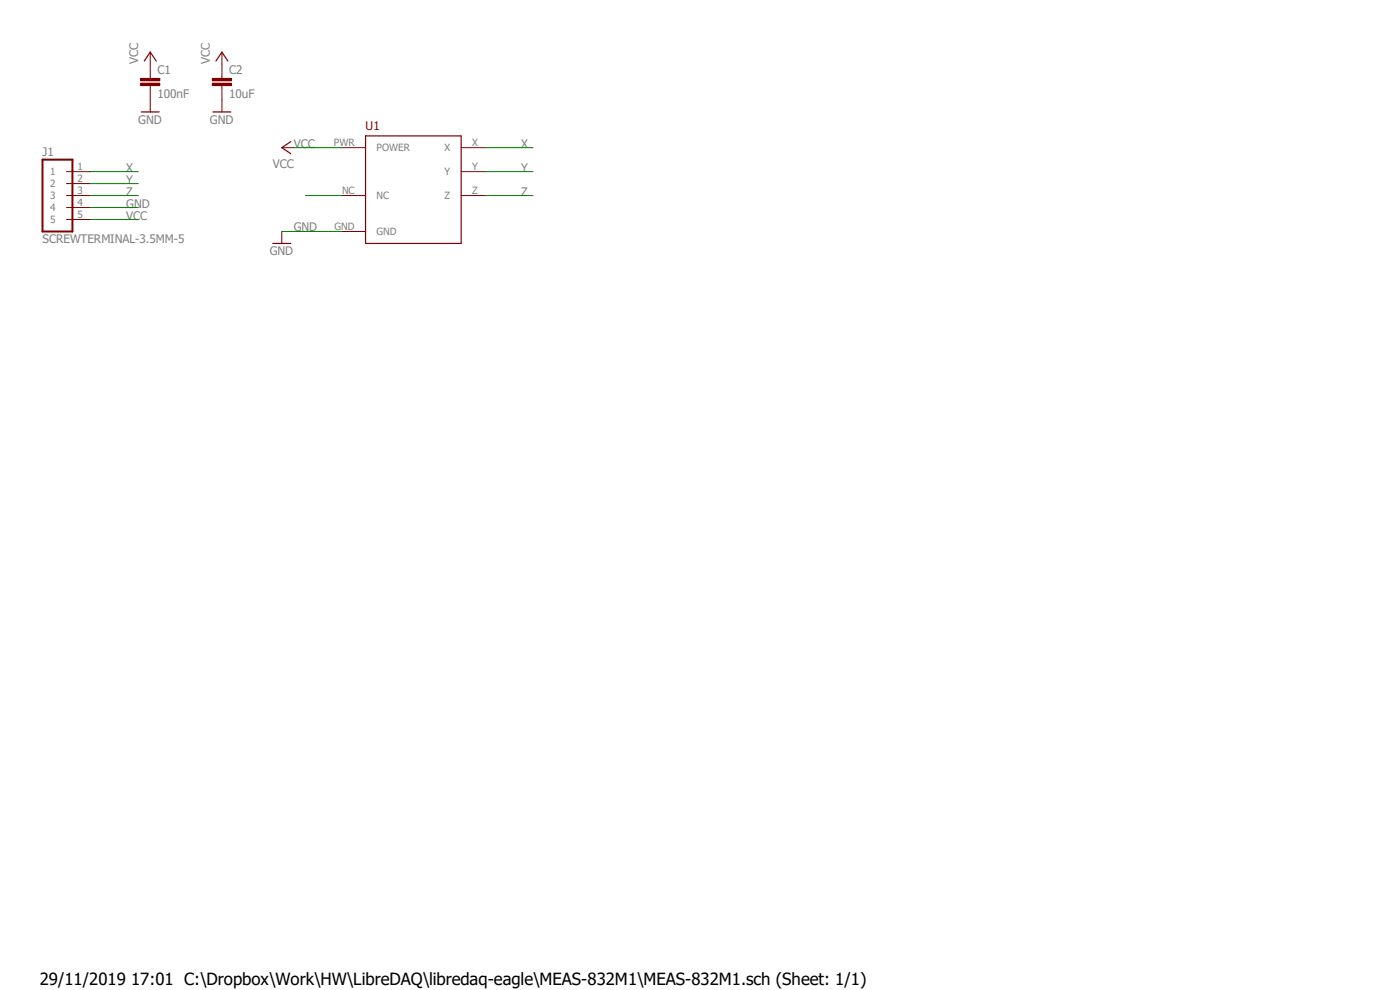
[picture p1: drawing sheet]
<?xml version="1.0" encoding="utf-8"?>
<!DOCTYPE eagle SYSTEM "eagle.dtd">
<!--
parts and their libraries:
libredaq-comps: Jose-Luis Blanco (C) 2015
-->
<eagle version="7.5.0">
<drawing>
<settings>
<setting alwaysvectorfont="no"/>
<setting verticaltext="up"/>
</settings>
<grid distance="0.1" unitdist="inch" unit="inch" style="lines" multiple="1" display="no" altdistance="0.01" altunitdist="inch" altunit="inch"/>
<schematic xreflabel="%F%N/%S.%C%R" xrefpart="/%S.%C%R">
<libraries>
<library name="libredaq-comps">
<symbols>
<symbol name="MEAS-832M1">
<wire x1="-38.1" y1="12.7" x2="-17.78" y2="12.7" width="0.254" layer="94"/>
<wire x1="-17.78" y1="12.7" x2="-17.78" y2="-10.16" width="0.254" layer="94"/>
<wire x1="-17.78" y1="-10.16" x2="-38.1" y2="-10.16" width="0.254" layer="94"/>
<wire x1="-38.1" y1="-10.16" x2="-38.1" y2="12.7" width="0.254" layer="94"/>
<pin name="POWER" x="-43.18" y="10.16" length="middle"/>
<pin name="GND" x="-43.18" y="-7.62" length="middle"/>
<pin name="NC" x="-43.18" y="0" length="middle"/>
<pin name="X" x="-12.7" y="10.16" length="middle" rot="R180"/>
<pin name="Y" x="-12.7" y="5.08" length="middle" rot="R180"/>
<pin name="Z" x="-12.7" y="0" length="middle" rot="R180"/>
<text x="-38.1" y="13.97" size="1.778" layer="94">&gt;NAME</text>
</symbol>
<symbol name="BLOCK-TERMINAL-5">
<wire x1="3.81" y1="-10.16" x2="-2.54" y2="-10.16" width="0.4064" layer="94"/>
<wire x1="-2.54" y1="5.08" x2="-2.54" y2="-10.16" width="0.4064" layer="94"/>
<wire x1="3.81" y1="-10.16" x2="3.81" y2="5.08" width="0.4064" layer="94"/>
<wire x1="-2.54" y1="5.08" x2="3.81" y2="5.08" width="0.4064" layer="94"/>
<text x="-2.54" y="-12.7" size="1.778" layer="96">&gt;VALUE</text>
<text x="-2.54" y="5.842" size="1.778" layer="95">&gt;NAME</text>
<pin name="1" x="7.62" y="2.54" length="middle" rot="R180"/>
<pin name="2" x="7.62" y="0" length="middle" rot="R180"/>
<pin name="3" x="7.62" y="-2.54" length="middle" rot="R180"/>
<pin name="4" x="7.62" y="-5.08" length="middle" rot="R180"/>
<pin name="5" x="7.62" y="-7.62" length="middle" rot="R180"/>
</symbol>
</symbols>
<devicesets>
<deviceset name="MEAS-832M1">
<gates>
<gate name="G$1" symbol="MEAS-832M1" x="27.94" y="-2.54"/>
</gates>
<devices>
<device name="" package="MEAS-832M1">
<connects>
<connect gate="G$1" pin="GND" pad="GND"/>
<connect gate="G$1" pin="NC" pad="NC"/>
<connect gate="G$1" pin="POWER" pad="PWR"/>
<connect gate="G$1" pin="X" pad="X"/>
<connect gate="G$1" pin="Y" pad="Y"/>
<connect gate="G$1" pin="Z" pad="Z"/>
</connects>
<technologies>
<technology name=""/>
</technologies>
</device>
</devices>
</deviceset>
<deviceset name="SCREWTERMINAL-3.5MM-5" prefix="J">
<gates>
<gate name="G$1" symbol="BLOCK-TERMINAL-5" x="0" y="2.54"/>
</gates>
<devices>
<device name="" package="SCREWTERMINAL-3.5MM-5">
<connects>
<connect gate="G$1" pin="1" pad="1"/>
<connect gate="G$1" pin="2" pad="2"/>
<connect gate="G$1" pin="3" pad="3"/>
<connect gate="G$1" pin="4" pad="4"/>
<connect gate="G$1" pin="5" pad="5"/>
</connects>
<technologies>
<technology name=""/>
</technologies>
</device>
</devices>
</deviceset>
</devicesets>
</library>
<library name="rcl">
<symbols>
<symbol name="C-EU">
<wire x1="0" y1="0" x2="0" y2="-0.508" width="0.1524" layer="94"/>
<wire x1="0" y1="-2.54" x2="0" y2="-2.032" width="0.1524" layer="94"/>
<text x="1.524" y="0.381" size="1.778" layer="95">&gt;NAME</text>
<text x="1.524" y="-4.699" size="1.778" layer="96">&gt;VALUE</text>
<rectangle x1="-2.032" y1="-2.032" x2="2.032" y2="-1.524" layer="94"/>
<rectangle x1="-2.032" y1="-1.016" x2="2.032" y2="-0.508" layer="94"/>
<pin name="1" x="0" y="2.54" visible="off" length="short" direction="pas" swaplevel="1" rot="R270"/>
<pin name="2" x="0" y="-5.08" visible="off" length="short" direction="pas" swaplevel="1" rot="R90"/>
</symbol>
</symbols>
<devicesets>
<deviceset name="C-EU" prefix="C" uservalue="yes">
<gates>
<gate name="G$1" symbol="C-EU" x="0" y="0"/>
</gates>
<devices>
<device name="C0402" package="C0402">
<connects>
<connect gate="G$1" pin="1" pad="1"/>
<connect gate="G$1" pin="2" pad="2"/>
</connects>
<technologies>
<technology name=""/>
</technologies>
</device>
<device name="C0504" package="C0504">
<connects>
<connect gate="G$1" pin="1" pad="1"/>
<connect gate="G$1" pin="2" pad="2"/>
</connects>
<technologies>
<technology name=""/>
</technologies>
</device>
<device name="C0603" package="C0603">
<connects>
<connect gate="G$1" pin="1" pad="1"/>
<connect gate="G$1" pin="2" pad="2"/>
</connects>
<technologies>
<technology name=""/>
</technologies>
</device>
<device name="C0805" package="C0805">
<connects>
<connect gate="G$1" pin="1" pad="1"/>
<connect gate="G$1" pin="2" pad="2"/>
</connects>
<technologies>
<technology name=""/>
</technologies>
</device>
<device name="C1206" package="C1206">
<connects>
<connect gate="G$1" pin="1" pad="1"/>
<connect gate="G$1" pin="2" pad="2"/>
</connects>
<technologies>
<technology name=""/>
</technologies>
</device>
<device name="C1210" package="C1210">
<connects>
<connect gate="G$1" pin="1" pad="1"/>
<connect gate="G$1" pin="2" pad="2"/>
</connects>
<technologies>
<technology name=""/>
</technologies>
</device>
<device name="C1310" package="C1310">
<connects>
<connect gate="G$1" pin="1" pad="1"/>
<connect gate="G$1" pin="2" pad="2"/>
</connects>
<technologies>
<technology name=""/>
</technologies>
</device>
<device name="C1608" package="C1608">
<connects>
<connect gate="G$1" pin="1" pad="1"/>
<connect gate="G$1" pin="2" pad="2"/>
</connects>
<technologies>
<technology name=""/>
</technologies>
</device>
<device name="C1812" package="C1812">
<connects>
<connect gate="G$1" pin="1" pad="1"/>
<connect gate="G$1" pin="2" pad="2"/>
</connects>
<technologies>
<technology name=""/>
</technologies>
</device>
<device name="C1825" package="C1825">
<connects>
<connect gate="G$1" pin="1" pad="1"/>
<connect gate="G$1" pin="2" pad="2"/>
</connects>
<technologies>
<technology name=""/>
</technologies>
</device>
<device name="C2012" package="C2012">
<connects>
<connect gate="G$1" pin="1" pad="1"/>
<connect gate="G$1" pin="2" pad="2"/>
</connects>
<technologies>
<technology name=""/>
</technologies>
</device>
<device name="C3216" package="C3216">
<connects>
<connect gate="G$1" pin="1" pad="1"/>
<connect gate="G$1" pin="2" pad="2"/>
</connects>
<technologies>
<technology name=""/>
</technologies>
</device>
<device name="C3225" package="C3225">
<connects>
<connect gate="G$1" pin="1" pad="1"/>
<connect gate="G$1" pin="2" pad="2"/>
</connects>
<technologies>
<technology name=""/>
</technologies>
</device>
<device name="C4532" package="C4532">
<connects>
<connect gate="G$1" pin="1" pad="1"/>
<connect gate="G$1" pin="2" pad="2"/>
</connects>
<technologies>
<technology name=""/>
</technologies>
</device>
<device name="C4564" package="C4564">
<connects>
<connect gate="G$1" pin="1" pad="1"/>
<connect gate="G$1" pin="2" pad="2"/>
</connects>
<technologies>
<technology name=""/>
</technologies>
</device>
<device name="025-024X044" package="C025-024X044">
<connects>
<connect gate="G$1" pin="1" pad="1"/>
<connect gate="G$1" pin="2" pad="2"/>
</connects>
<technologies>
<technology name=""/>
</technologies>
</device>
<device name="025-025X050" package="C025-025X050">
<connects>
<connect gate="G$1" pin="1" pad="1"/>
<connect gate="G$1" pin="2" pad="2"/>
</connects>
<technologies>
<technology name=""/>
</technologies>
</device>
<device name="025-030X050" package="C025-030X050">
<connects>
<connect gate="G$1" pin="1" pad="1"/>
<connect gate="G$1" pin="2" pad="2"/>
</connects>
<technologies>
<technology name=""/>
</technologies>
</device>
<device name="025-040X050" package="C025-040X050">
<connects>
<connect gate="G$1" pin="1" pad="1"/>
<connect gate="G$1" pin="2" pad="2"/>
</connects>
<technologies>
<technology name=""/>
</technologies>
</device>
<device name="025-050X050" package="C025-050X050">
<connects>
<connect gate="G$1" pin="1" pad="1"/>
<connect gate="G$1" pin="2" pad="2"/>
</connects>
<technologies>
<technology name=""/>
</technologies>
</device>
<device name="025-060X050" package="C025-060X050">
<connects>
<connect gate="G$1" pin="1" pad="1"/>
<connect gate="G$1" pin="2" pad="2"/>
</connects>
<technologies>
<technology name=""/>
</technologies>
</device>
<device name="C025_050-024X070" package="C025_050-024X070">
<connects>
<connect gate="G$1" pin="1" pad="1"/>
<connect gate="G$1" pin="2" pad="2"/>
</connects>
<technologies>
<technology name=""/>
</technologies>
</device>
<device name="025_050-025X075" package="C025_050-025X075">
<connects>
<connect gate="G$1" pin="1" pad="1"/>
<connect gate="G$1" pin="2" pad="2"/>
</connects>
<technologies>
<technology name=""/>
</technologies>
</device>
<device name="025_050-035X075" package="C025_050-035X075">
<connects>
<connect gate="G$1" pin="1" pad="1"/>
<connect gate="G$1" pin="2" pad="2"/>
</connects>
<technologies>
<technology name=""/>
</technologies>
</device>
<device name="025_050-045X075" package="C025_050-045X075">
<connects>
<connect gate="G$1" pin="1" pad="1"/>
<connect gate="G$1" pin="2" pad="2"/>
</connects>
<technologies>
<technology name=""/>
</technologies>
</device>
<device name="025_050-055X075" package="C025_050-055X075">
<connects>
<connect gate="G$1" pin="1" pad="1"/>
<connect gate="G$1" pin="2" pad="2"/>
</connects>
<technologies>
<technology name=""/>
</technologies>
</device>
<device name="050-024X044" package="C050-024X044">
<connects>
<connect gate="G$1" pin="1" pad="1"/>
<connect gate="G$1" pin="2" pad="2"/>
</connects>
<technologies>
<technology name=""/>
</technologies>
</device>
<device name="050-025X075" package="C050-025X075">
<connects>
<connect gate="G$1" pin="1" pad="1"/>
<connect gate="G$1" pin="2" pad="2"/>
</connects>
<technologies>
<technology name=""/>
</technologies>
</device>
<device name="050-045X075" package="C050-045X075">
<connects>
<connect gate="G$1" pin="1" pad="1"/>
<connect gate="G$1" pin="2" pad="2"/>
</connects>
<technologies>
<technology name=""/>
</technologies>
</device>
<device name="050-030X075" package="C050-030X075">
<connects>
<connect gate="G$1" pin="1" pad="1"/>
<connect gate="G$1" pin="2" pad="2"/>
</connects>
<technologies>
<technology name=""/>
</technologies>
</device>
<device name="050-050X075" package="C050-050X075">
<connects>
<connect gate="G$1" pin="1" pad="1"/>
<connect gate="G$1" pin="2" pad="2"/>
</connects>
<technologies>
<technology name=""/>
</technologies>
</device>
<device name="050-055X075" package="C050-055X075">
<connects>
<connect gate="G$1" pin="1" pad="1"/>
<connect gate="G$1" pin="2" pad="2"/>
</connects>
<technologies>
<technology name=""/>
</technologies>
</device>
<device name="050-075X075" package="C050-075X075">
<connects>
<connect gate="G$1" pin="1" pad="1"/>
<connect gate="G$1" pin="2" pad="2"/>
</connects>
<technologies>
<technology name=""/>
</technologies>
</device>
<device name="050H075X075" package="C050H075X075">
<connects>
<connect gate="G$1" pin="1" pad="1"/>
<connect gate="G$1" pin="2" pad="2"/>
</connects>
<technologies>
<technology name=""/>
</technologies>
</device>
<device name="075-032X103" package="C075-032X103">
<connects>
<connect gate="G$1" pin="1" pad="1"/>
<connect gate="G$1" pin="2" pad="2"/>
</connects>
<technologies>
<technology name=""/>
</technologies>
</device>
<device name="075-042X103" package="C075-042X103">
<connects>
<connect gate="G$1" pin="1" pad="1"/>
<connect gate="G$1" pin="2" pad="2"/>
</connects>
<technologies>
<technology name=""/>
</technologies>
</device>
<device name="075-052X106" package="C075-052X106">
<connects>
<connect gate="G$1" pin="1" pad="1"/>
<connect gate="G$1" pin="2" pad="2"/>
</connects>
<technologies>
<technology name=""/>
</technologies>
</device>
<device name="102-043X133" package="C102-043X133">
<connects>
<connect gate="G$1" pin="1" pad="1"/>
<connect gate="G$1" pin="2" pad="2"/>
</connects>
<technologies>
<technology name=""/>
</technologies>
</device>
<device name="102-054X133" package="C102-054X133">
<connects>
<connect gate="G$1" pin="1" pad="1"/>
<connect gate="G$1" pin="2" pad="2"/>
</connects>
<technologies>
<technology name=""/>
</technologies>
</device>
<device name="102-064X133" package="C102-064X133">
<connects>
<connect gate="G$1" pin="1" pad="1"/>
<connect gate="G$1" pin="2" pad="2"/>
</connects>
<technologies>
<technology name=""/>
</technologies>
</device>
<device name="102_152-062X184" package="C102_152-062X184">
<connects>
<connect gate="G$1" pin="1" pad="1"/>
<connect gate="G$1" pin="2" pad="2"/>
</connects>
<technologies>
<technology name=""/>
</technologies>
</device>
<device name="150-054X183" package="C150-054X183">
<connects>
<connect gate="G$1" pin="1" pad="1"/>
<connect gate="G$1" pin="2" pad="2"/>
</connects>
<technologies>
<technology name=""/>
</technologies>
</device>
<device name="150-064X183" package="C150-064X183">
<connects>
<connect gate="G$1" pin="1" pad="1"/>
<connect gate="G$1" pin="2" pad="2"/>
</connects>
<technologies>
<technology name=""/>
</technologies>
</device>
<device name="150-072X183" package="C150-072X183">
<connects>
<connect gate="G$1" pin="1" pad="1"/>
<connect gate="G$1" pin="2" pad="2"/>
</connects>
<technologies>
<technology name=""/>
</technologies>
</device>
<device name="150-084X183" package="C150-084X183">
<connects>
<connect gate="G$1" pin="1" pad="1"/>
<connect gate="G$1" pin="2" pad="2"/>
</connects>
<technologies>
<technology name=""/>
</technologies>
</device>
<device name="150-091X182" package="C150-091X182">
<connects>
<connect gate="G$1" pin="1" pad="1"/>
<connect gate="G$1" pin="2" pad="2"/>
</connects>
<technologies>
<technology name=""/>
</technologies>
</device>
<device name="225-062X268" package="C225-062X268">
<connects>
<connect gate="G$1" pin="1" pad="1"/>
<connect gate="G$1" pin="2" pad="2"/>
</connects>
<technologies>
<technology name=""/>
</technologies>
</device>
<device name="225-074X268" package="C225-074X268">
<connects>
<connect gate="G$1" pin="1" pad="1"/>
<connect gate="G$1" pin="2" pad="2"/>
</connects>
<technologies>
<technology name=""/>
</technologies>
</device>
<device name="225-087X268" package="C225-087X268">
<connects>
<connect gate="G$1" pin="1" pad="1"/>
<connect gate="G$1" pin="2" pad="2"/>
</connects>
<technologies>
<technology name=""/>
</technologies>
</device>
<device name="225-108X268" package="C225-108X268">
<connects>
<connect gate="G$1" pin="1" pad="1"/>
<connect gate="G$1" pin="2" pad="2"/>
</connects>
<technologies>
<technology name=""/>
</technologies>
</device>
<device name="225-113X268" package="C225-113X268">
<connects>
<connect gate="G$1" pin="1" pad="1"/>
<connect gate="G$1" pin="2" pad="2"/>
</connects>
<technologies>
<technology name=""/>
</technologies>
</device>
<device name="275-093X316" package="C275-093X316">
<connects>
<connect gate="G$1" pin="1" pad="1"/>
<connect gate="G$1" pin="2" pad="2"/>
</connects>
<technologies>
<technology name=""/>
</technologies>
</device>
<device name="275-113X316" package="C275-113X316">
<connects>
<connect gate="G$1" pin="1" pad="1"/>
<connect gate="G$1" pin="2" pad="2"/>
</connects>
<technologies>
<technology name=""/>
</technologies>
</device>
<device name="275-134X316" package="C275-134X316">
<connects>
<connect gate="G$1" pin="1" pad="1"/>
<connect gate="G$1" pin="2" pad="2"/>
</connects>
<technologies>
<technology name=""/>
</technologies>
</device>
<device name="275-205X316" package="C275-205X316">
<connects>
<connect gate="G$1" pin="1" pad="1"/>
<connect gate="G$1" pin="2" pad="2"/>
</connects>
<technologies>
<technology name=""/>
</technologies>
</device>
<device name="325-137X374" package="C325-137X374">
<connects>
<connect gate="G$1" pin="1" pad="1"/>
<connect gate="G$1" pin="2" pad="2"/>
</connects>
<technologies>
<technology name=""/>
</technologies>
</device>
<device name="325-162X374" package="C325-162X374">
<connects>
<connect gate="G$1" pin="1" pad="1"/>
<connect gate="G$1" pin="2" pad="2"/>
</connects>
<technologies>
<technology name=""/>
</technologies>
</device>
<device name="325-182X374" package="C325-182X374">
<connects>
<connect gate="G$1" pin="1" pad="1"/>
<connect gate="G$1" pin="2" pad="2"/>
</connects>
<technologies>
<technology name=""/>
</technologies>
</device>
<device name="375-192X418" package="C375-192X418">
<connects>
<connect gate="G$1" pin="1" pad="1"/>
<connect gate="G$1" pin="2" pad="2"/>
</connects>
<technologies>
<technology name=""/>
</technologies>
</device>
<device name="375-203X418" package="C375-203X418">
<connects>
<connect gate="G$1" pin="1" pad="1"/>
<connect gate="G$1" pin="2" pad="2"/>
</connects>
<technologies>
<technology name=""/>
</technologies>
</device>
<device name="050-035X075" package="C050-035X075">
<connects>
<connect gate="G$1" pin="1" pad="1"/>
<connect gate="G$1" pin="2" pad="2"/>
</connects>
<technologies>
<technology name=""/>
</technologies>
</device>
<device name="375-155X418" package="C375-155X418">
<connects>
<connect gate="G$1" pin="1" pad="1"/>
<connect gate="G$1" pin="2" pad="2"/>
</connects>
<technologies>
<technology name=""/>
</technologies>
</device>
<device name="075-063X106" package="C075-063X106">
<connects>
<connect gate="G$1" pin="1" pad="1"/>
<connect gate="G$1" pin="2" pad="2"/>
</connects>
<technologies>
<technology name=""/>
</technologies>
</device>
<device name="275-154X316" package="C275-154X316">
<connects>
<connect gate="G$1" pin="1" pad="1"/>
<connect gate="G$1" pin="2" pad="2"/>
</connects>
<technologies>
<technology name=""/>
</technologies>
</device>
<device name="275-173X316" package="C275-173X316">
<connects>
<connect gate="G$1" pin="1" pad="1"/>
<connect gate="G$1" pin="2" pad="2"/>
</connects>
<technologies>
<technology name=""/>
</technologies>
</device>
<device name="C0402K" package="C0402K">
<connects>
<connect gate="G$1" pin="1" pad="1"/>
<connect gate="G$1" pin="2" pad="2"/>
</connects>
<technologies>
<technology name=""/>
</technologies>
</device>
<device name="C0603K" package="C0603K">
<connects>
<connect gate="G$1" pin="1" pad="1"/>
<connect gate="G$1" pin="2" pad="2"/>
</connects>
<technologies>
<technology name=""/>
</technologies>
</device>
<device name="C0805K" package="C0805K">
<connects>
<connect gate="G$1" pin="1" pad="1"/>
<connect gate="G$1" pin="2" pad="2"/>
</connects>
<technologies>
<technology name=""/>
</technologies>
</device>
<device name="C1206K" package="C1206K">
<connects>
<connect gate="G$1" pin="1" pad="1"/>
<connect gate="G$1" pin="2" pad="2"/>
</connects>
<technologies>
<technology name=""/>
</technologies>
</device>
<device name="C1210K" package="C1210K">
<connects>
<connect gate="G$1" pin="1" pad="1"/>
<connect gate="G$1" pin="2" pad="2"/>
</connects>
<technologies>
<technology name=""/>
</technologies>
</device>
<device name="C1812K" package="C1812K">
<connects>
<connect gate="G$1" pin="1" pad="1"/>
<connect gate="G$1" pin="2" pad="2"/>
</connects>
<technologies>
<technology name=""/>
</technologies>
</device>
<device name="C1825K" package="C1825K">
<connects>
<connect gate="G$1" pin="1" pad="1"/>
<connect gate="G$1" pin="2" pad="2"/>
</connects>
<technologies>
<technology name=""/>
</technologies>
</device>
<device name="C2220K" package="C2220K">
<connects>
<connect gate="G$1" pin="1" pad="1"/>
<connect gate="G$1" pin="2" pad="2"/>
</connects>
<technologies>
<technology name=""/>
</technologies>
</device>
<device name="C2225K" package="C2225K">
<connects>
<connect gate="G$1" pin="1" pad="1"/>
<connect gate="G$1" pin="2" pad="2"/>
</connects>
<technologies>
<technology name=""/>
</technologies>
</device>
<device name="HPC0201" package="HPC0201">
<connects>
<connect gate="G$1" pin="1" pad="1"/>
<connect gate="G$1" pin="2" pad="2"/>
</connects>
<technologies>
<technology name=""/>
</technologies>
</device>
<device name="C0201" package="C0201">
<connects>
<connect gate="G$1" pin="1" pad="1"/>
<connect gate="G$1" pin="2" pad="2"/>
</connects>
<technologies>
<technology name=""/>
</technologies>
</device>
<device name="C1808" package="C1808">
<connects>
<connect gate="G$1" pin="1" pad="1"/>
<connect gate="G$1" pin="2" pad="2"/>
</connects>
<technologies>
<technology name=""/>
</technologies>
</device>
<device name="C3640" package="C3640">
<connects>
<connect gate="G$1" pin="1" pad="1"/>
<connect gate="G$1" pin="2" pad="2"/>
</connects>
<technologies>
<technology name=""/>
</technologies>
</device>
<device name="01005" package="C01005">
<connects>
<connect gate="G$1" pin="1" pad="1"/>
<connect gate="G$1" pin="2" pad="2"/>
</connects>
<technologies>
<technology name=""/>
</technologies>
</device>
</devices>
</deviceset>
</devicesets>
</library>
<library name="supply1">
<symbols>
<symbol name="GND">
<wire x1="-1.905" y1="0" x2="1.905" y2="0" width="0.254" layer="94"/>
<text x="-2.54" y="-2.54" size="1.778" layer="96">&gt;VALUE</text>
<pin name="GND" x="0" y="2.54" visible="off" length="short" direction="sup" rot="R270"/>
</symbol>
<symbol name="VCC">
<wire x1="1.27" y1="-1.905" x2="0" y2="0" width="0.254" layer="94"/>
<wire x1="0" y1="0" x2="-1.27" y2="-1.905" width="0.254" layer="94"/>
<text x="-2.54" y="-2.54" size="1.778" layer="96" rot="R90">&gt;VALUE</text>
<pin name="VCC" x="0" y="-2.54" visible="off" length="short" direction="sup" rot="R90"/>
</symbol>
</symbols>
<devicesets>
<deviceset name="GND" prefix="GND">
<gates>
<gate name="1" symbol="GND" x="0" y="0"/>
</gates>
<devices>
<device name="">
<technologies>
<technology name=""/>
</technologies>
</device>
</devices>
</deviceset>
<deviceset name="VCC" prefix="P+">
<gates>
<gate name="VCC" symbol="VCC" x="0" y="0"/>
</gates>
<devices>
<device name="">
<technologies>
<technology name=""/>
</technologies>
</device>
</devices>
</deviceset>
</devicesets>
</library>
</libraries>
<attributes>
</attributes>
<variantdefs>
</variantdefs>
<classes>
<class number="0" name="default" width="0" drill="0">
</class>
</classes>
<parts>
<part name="U1" library="libredaq-comps" deviceset="MEAS-832M1" device=""/>
<part name="J1" library="libredaq-comps" deviceset="SCREWTERMINAL-3.5MM-5" device=""/>
<part name="C1" library="rcl" deviceset="C-EU" device="C0805K" value="100nF"/>
<part name="C2" library="rcl" deviceset="C-EU" device="C0805K" value="10uF"/>
<part name="GND1" library="supply1" deviceset="GND" device=""/>
<part name="GND2" library="supply1" deviceset="GND" device=""/>
<part name="GND3" library="supply1" deviceset="GND" device=""/>
<part name="P+1" library="supply1" deviceset="VCC" device=""/>
<part name="P+2" library="supply1" deviceset="VCC" device=""/>
<part name="P+3" library="supply1" deviceset="VCC" device=""/>
</parts>
<sheets>
<sheet>
<plain>
</plain>
<instances>
<instance part="U1" gate="G$1" x="53.34" y="71.12"/>
<instance part="J1" gate="G$1" x="-50.8" y="73.66"/>
<instance part="C1" gate="G$1" x="-30.48" y="96.52"/>
<instance part="C2" gate="G$1" x="-15.24" y="96.52"/>
<instance part="GND1" gate="1" x="-30.48" y="88.9"/>
<instance part="GND2" gate="1" x="-15.24" y="88.9"/>
<instance part="GND3" gate="1" x="-2.54" y="60.96"/>
<instance part="P+1" gate="VCC" x="-2.54" y="81.28" rot="R90"/>
<instance part="P+2" gate="VCC" x="-30.48" y="101.6"/>
<instance part="P+3" gate="VCC" x="-15.24" y="101.6"/>
</instances>
<busses>
</busses>
<nets>
<net name="VCC" class="0">
<segment>
<pinref part="U1" gate="G$1" pin="POWER"/>
<wire x1="10.16" y1="81.28" x2="0" y2="81.28" width="0.1524" layer="91"/>
<label x="0" y="81.28" size="1.778" layer="95"/>
<pinref part="P+1" gate="VCC" pin="VCC"/>
</segment>
<segment>
<pinref part="J1" gate="G$1" pin="5"/>
<wire x1="-43.18" y1="66.04" x2="-33.02" y2="66.04" width="0.1524" layer="91"/>
<label x="-35.56" y="66.04" size="1.778" layer="95"/>
</segment>
<segment>
<pinref part="C1" gate="G$1" pin="1"/>
<pinref part="P+2" gate="VCC" pin="VCC"/>
</segment>
<segment>
<pinref part="C2" gate="G$1" pin="1"/>
<pinref part="P+3" gate="VCC" pin="VCC"/>
</segment>
</net>
<net name="N$7" class="0">
<segment>
<pinref part="U1" gate="G$1" pin="NC"/>
<wire x1="10.16" y1="71.12" x2="2.54" y2="71.12" width="0.1524" layer="91"/>
</segment>
</net>
<net name="GND" class="0">
<segment>
<pinref part="U1" gate="G$1" pin="GND"/>
<wire x1="10.16" y1="63.5" x2="-2.54" y2="63.5" width="0.1524" layer="91"/>
<label x="0" y="63.5" size="1.778" layer="95"/>
<pinref part="GND3" gate="1" pin="GND"/>
</segment>
<segment>
<pinref part="J1" gate="G$1" pin="4"/>
<wire x1="-43.18" y1="68.58" x2="-33.02" y2="68.58" width="0.1524" layer="91"/>
<label x="-35.56" y="68.58" size="1.778" layer="95"/>
</segment>
<segment>
<pinref part="C1" gate="G$1" pin="2"/>
<pinref part="GND1" gate="1" pin="GND"/>
</segment>
<segment>
<pinref part="C2" gate="G$1" pin="2"/>
<pinref part="GND2" gate="1" pin="GND"/>
</segment>
</net>
<net name="X" class="0">
<segment>
<pinref part="U1" gate="G$1" pin="X"/>
<wire x1="40.64" y1="81.28" x2="50.8" y2="81.28" width="0.1524" layer="91"/>
<label x="48.26" y="81.28" size="1.778" layer="95"/>
</segment>
<segment>
<pinref part="J1" gate="G$1" pin="1"/>
<wire x1="-43.18" y1="76.2" x2="-33.02" y2="76.2" width="0.1524" layer="91"/>
<label x="-35.56" y="76.2" size="1.778" layer="95"/>
</segment>
</net>
<net name="Y" class="0">
<segment>
<pinref part="U1" gate="G$1" pin="Y"/>
<wire x1="40.64" y1="76.2" x2="50.8" y2="76.2" width="0.1524" layer="91"/>
<label x="48.26" y="76.2" size="1.778" layer="95"/>
</segment>
<segment>
<pinref part="J1" gate="G$1" pin="2"/>
<wire x1="-43.18" y1="73.66" x2="-33.02" y2="73.66" width="0.1524" layer="91"/>
<label x="-35.56" y="73.66" size="1.778" layer="95"/>
</segment>
</net>
<net name="Z" class="0">
<segment>
<pinref part="U1" gate="G$1" pin="Z"/>
<wire x1="40.64" y1="71.12" x2="50.8" y2="71.12" width="0.1524" layer="91"/>
<label x="48.26" y="71.12" size="1.778" layer="95"/>
</segment>
<segment>
<pinref part="J1" gate="G$1" pin="3"/>
<wire x1="-43.18" y1="71.12" x2="-33.02" y2="71.12" width="0.1524" layer="91"/>
<label x="-35.56" y="71.12" size="1.778" layer="95"/>
</segment>
</net>
</nets>
</sheet>
</sheets>
</schematic>
</drawing>
</eagle>
